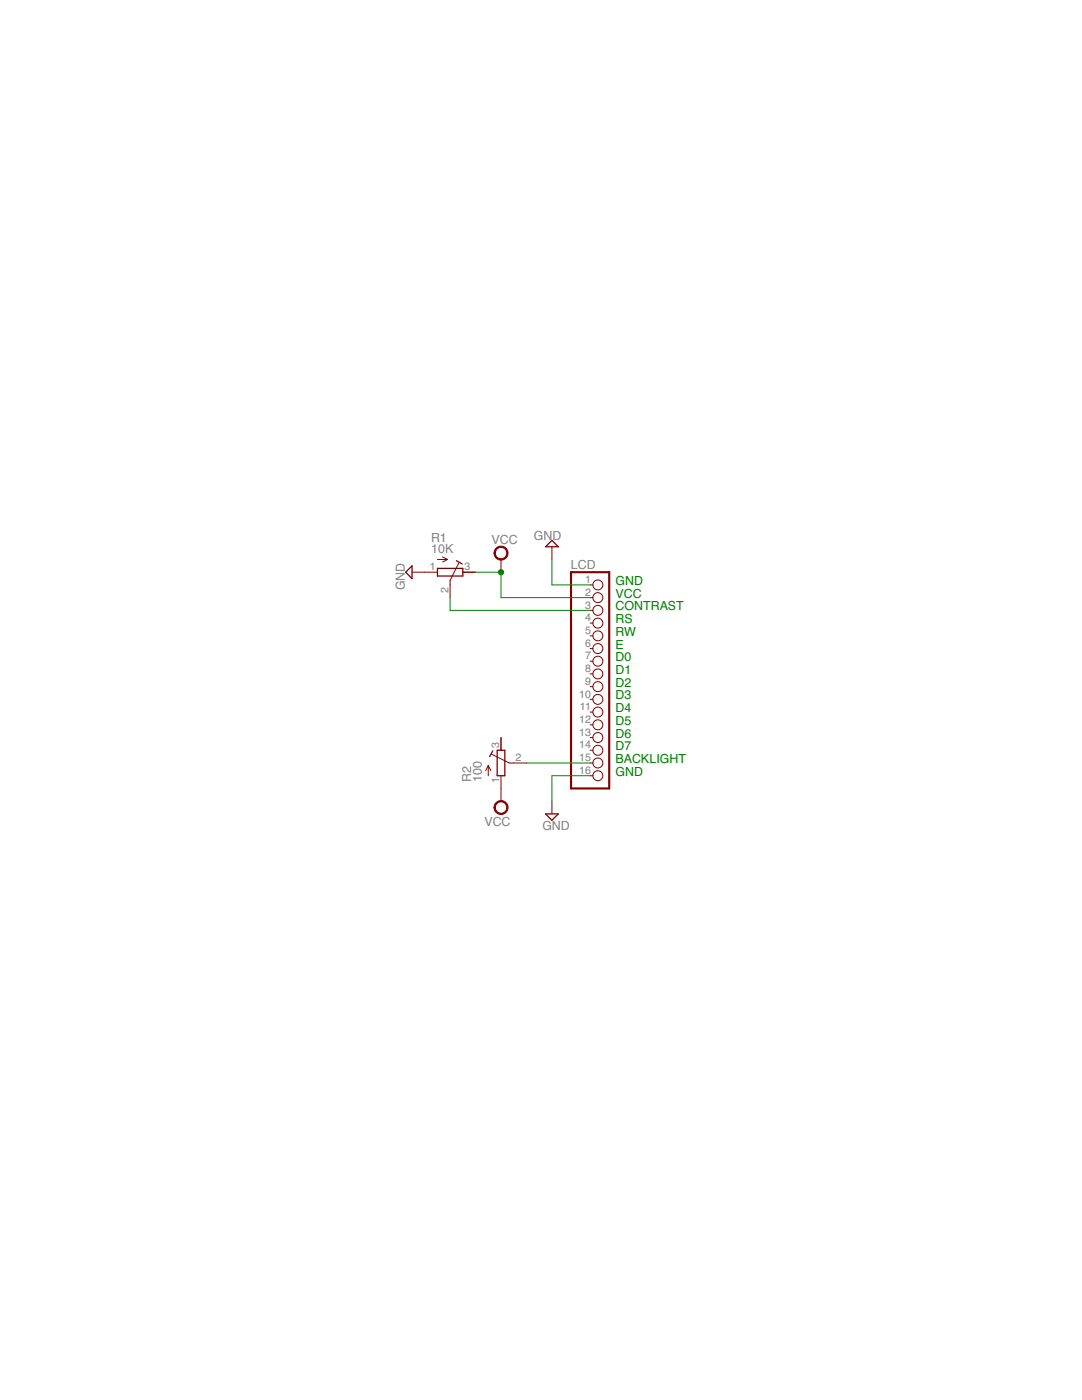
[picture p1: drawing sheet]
<svg xmlns="http://www.w3.org/2000/svg" width="216mm" height="279mm" viewBox="0 0 216 279" stroke-linecap="round" stroke-linejoin="round" font-family="sans-serif">
<g fill="none" stroke="#800000" stroke-width=".2">
<circle cx="119.3" cy="119.3" r=".99"/>
<circle cx="119.3" cy="116.7" r=".99"/>
<circle cx="119.3" cy="121.8" r=".99"/>
<circle cx="119.3" cy="137" r=".99"/>
<circle cx="119.3" cy="124.4" r=".99"/>
<circle cx="119.3" cy="126.9" r=".99"/>
<circle cx="119.3" cy="132" r=".99"/>
<circle cx="119.3" cy="129.4" r=".99"/>
<circle cx="119.3" cy="134.5" r=".99"/>
<circle cx="119.3" cy="139.6" r=".99"/>
<circle cx="119.3" cy="149.7" r=".99"/>
<circle cx="119.3" cy="147.2" r=".99"/>
<circle cx="119.3" cy="144.7" r=".99"/>
<circle cx="119.3" cy="152.3" r=".99"/>
<circle cx="119.3" cy="154.8" r=".99"/>
<circle cx="119.3" cy="142.1" r=".99"/>
</g>
<g fill="#800000" stroke="#800000" stroke-width=".2">
<path d="M117.8 116.7h.5z"/>
<path d="M117.8 119.3h.5z"/>
<path d="M117.8 121.8h.5z"/>
<path d="M117.8 124.4h.5z"/>
<path d="M117.8 126.9h.5z"/>
<path d="M117.8 129.4h.5z"/>
<path d="M117.8 132h.5z"/>
<path d="M117.8 134.5h.5z"/>
<path d="M117.8 137h.5z"/>
<path d="M117.8 139.6h.5z"/>
<path d="M117.8 142.1h.5z"/>
<path d="M117.8 144.7h.5z"/>
<path d="M117.8 147.2h.5z"/>
<path d="M117.8 149.7h.5z"/>
<path d="M117.8 152.3h.5z"/>
<path d="M117.8 154.8h.5z"/>
<path d="M110.1 109.1v2.6z"/>
<path d="M110.1 159.9v2.5z"/>
<path d="M84.8 114.2h2.5z"/>
<path d="M92.4 114.2h2.5z"/>
<path d="M89.8 116.7v2.6z"/>
<path d="M89.8 115.8v.9z"/>
<path d="M91.6 112.3l-1.8 3.5z"/>
<path d="M87.3 111.7h2z"/>
<path d="M88.3 111.1l1 .6z"/>
<path d="M88.3 112.2l1-.5z"/>
<path d="M100 111.7v2.5z"/>
<path d="M100 157.4v2.5z"/>
<path d="M82.2 114.2h2.6z"/>
<path d="M100 154.8v2.6z"/>
<path d="M100 147.2v2.5z"/>
<path d="M102.5 152.3h2.6z"/>
<path d="M101.6 152.3h.9z"/>
<path d="M98.1 150.5l3.5 1.8z"/>
<path d="M97.4 152.8v2z"/>
<path d="M97.4 152.8l-.5 1z"/>
<path d="M97.4 152.8l.5 1z"/>
<path d="M99 109.4a1.4 1.4 0 0 1 2.2 .3 1.4 1.4 0 0 1-.9 2 1.4 1.4 0 0 1-1.7-1.3h.2a1.15 1.15 0 0 1 1.6-1.1 1.15 1.15 0 0 1 .3 1.9 1.15 1.15 0 0 1-1.8-.5l-.1-.3h-.2z" fill-rule="evenodd"/>
<path d="M99 160.2a1.4 1.4 0 0 1 2.2 .2 1.4 1.4 0 0 1-.9 2.1 1.4 1.4 0 0 1-1.7-1.3h.2a1.15 1.15 0 0 1 1.6-1.1 1.15 1.15 0 0 1 .3 1.9 1.15 1.15 0 0 1-1.8-.6l-.1-.2h-.2z" fill-rule="evenodd"/>
</g>
<g fill="#800000" stroke="#800000" stroke-width=".42">
<path d="M113.9 157.4h7.7z"/>
<path d="M121.6 114.2v43.2z"/>
<path d="M113.9 114.2h7.7z"/>
<path d="M113.9 114.2v43.2z"/>
</g>
<g fill="#800000" stroke="#800000" stroke-width=".25">
<path d="M108.9 109.1h2.5z"/>
<path d="M108.9 109.1l1.2-1.3z"/>
<path d="M110.1 107.8l1.3 1.3z"/>
<path d="M108.9 162.4h2.5z"/>
<path d="M111.4 162.4l-1.3 1.3z"/>
<path d="M108.9 162.4l1.2 1.3z"/>
<path d="M92.4 114.2v.8z"/>
<path d="M87.3 113.4h5.1z"/>
<path d="M87.3 115h5.1z"/>
<path d="M92.4 113.4v.8z"/>
<path d="M87.3 113.4v1.6z"/>
<path d="M91.1 111.9l1.1 .6z"/>
<path d="M82.2 112.9v2.6z"/>
<path d="M80.9 114.2l1.3 1.3z"/>
<path d="M80.9 114.2l1.3-1.3z"/>
<path d="M100 149.7h.7z"/>
<path d="M99.2 149.7v5.1z"/>
<path d="M100.7 149.7v5.1z"/>
<path d="M99.2 149.7h.8z"/>
<path d="M99.2 154.8h1.5z"/>
<path d="M98.3 149.9l-.6 1.1z"/>
</g>
<g fill="#008000" stroke="#008000" stroke-width=".2">
<path d="M110.1 154.8h7.7z"/>
<path d="M110.1 154.8v5.1z"/>
<path d="M110.1 111.7v5z"/>
<path d="M110.1 116.7h7.7z"/>
<path d="M100 119.3h17.8z"/>
<path d="M100 114.2v5.1z"/>
<path d="M94.9 114.2h5.1z"/>
<path d="M89.8 121.8h28z"/>
<path d="M89.8 119.3v2.5z"/>
<path d="M105.1 152.3h12.7z"/>
<circle cx="100" cy="114.2" r=".51"/>
</g>
<g font-size="2.5" fill="#808080">
<text x="106.6" y="107.7">GND</text>
<text x="86" y="110.4">10K</text>
<text x="86" y="108.2">R1</text>
<text x="98.1" y="108.5">VCC</text>
<text x="113.9" y="113.6">LCD</text>
<text x="80.8" y="117.8" transform="rotate(-90 80.8 117.8)">GND</text>
<text x="94" y="156.1" transform="rotate(-90 94 156.1)">R2</text>
<text x="96.2" y="156.1" transform="rotate(-90 96.2 156.1)">100</text>
<text x="96.7" y="164.8">VCC</text>
<text x="108.2" y="165.6">GND</text>
</g>
<g font-size="2.5" fill="#008000">
<text x="122.8" y="116.7">GND</text>
<text x="122.8" y="119.3">VCC</text>
<text x="122.8" y="121.8">CONTRAST</text>
<text x="122.8" y="124.3">RS</text>
<text x="122.8" y="126.9">RW</text>
<text x="122.8" y="129.4">E</text>
<text x="122.8" y="132">D0</text>
<text x="122.8" y="134.5">D1</text>
<text x="122.8" y="137">D2</text>
<text x="122.8" y="139.6">D3</text>
<text x="122.8" y="142.1">D4</text>
<text x="122.8" y="144.7">D5</text>
<text x="122.8" y="147.2">D6</text>
<text x="122.8" y="149.7">D7</text>
<text x="122.8" y="152.3">BACKLIGHT</text>
<text x="122.8" y="154.8">GND</text>
</g>
<g font-size="2.1" fill="#808080">
<text x="85.7" y="113.8">1</text>
<text x="92.7" y="113.8">3</text>
<text x="89.5" y="118.3" transform="rotate(-90 89.5 118.3)">2</text>
<text x="116.8" y="116.4">1</text>
<text x="116.8" y="118.9">2</text>
<text x="116.8" y="121.5">3</text>
<text x="116.8" y="124">4</text>
<text x="116.8" y="126.5">5</text>
<text x="116.8" y="129.1">6</text>
<text x="116.8" y="131.6">7</text>
<text x="116.8" y="134.1">8</text>
<text x="116.8" y="136.7">9</text>
<text x="115.6" y="139.2">10</text>
<text x="115.7" y="141.8">11</text>
<text x="99.6" y="149.4" transform="rotate(-90 99.6 149.4)">3</text>
<text x="115.6" y="144.3">12</text>
<text x="115.6" y="146.8">13</text>
<text x="115.6" y="149.4">14</text>
<text x="102.9" y="151.9">2</text>
<text x="115.6" y="151.9">15</text>
<text x="115.6" y="154.5">16</text>
<text x="99.6" y="156.4" transform="rotate(-90 99.6 156.4)">1</text>
</g>
</svg>
